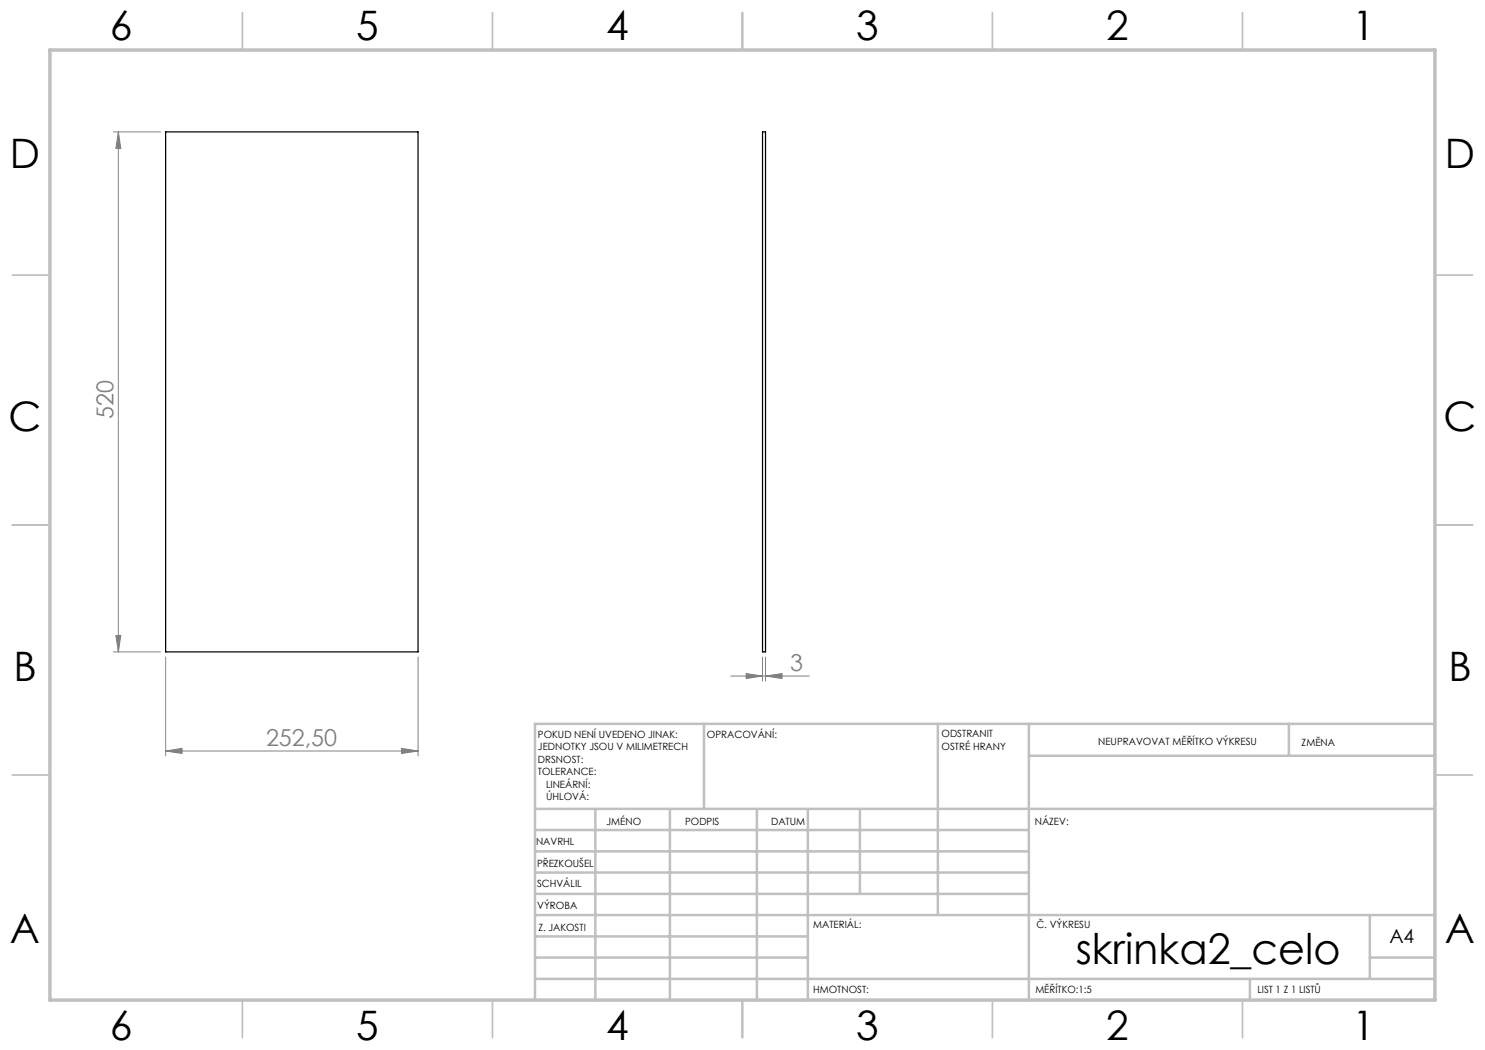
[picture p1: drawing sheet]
<svg xmlns="http://www.w3.org/2000/svg" width="297mm" height="210mm" viewBox="0 0 297 210" stroke-linecap="round" stroke-linejoin="round" font-family="sans-serif">
<g fill="none" stroke="#808080" stroke-width=".2">
<path d="M22.7 26.4h9.4M23.7 26.4l.5 3.3h-1zM23.7 26.4v104M22.7 130.4h9.4M23.2 127.1h1l-.5 3.3zM33.1 131.4v19.8M83.6 131.4v19.8M146.2 135.2h15.7M149.2 134.7l3.3 .5-3.3 .5zM152.5 131.4v4.8M153.1 135.2l3.3-.5v1zM153.1 131.4v4.8"/>
<path d="M33.1 150.2l3.3-.5v1zM33.1 150.2h50.5M80.3 149.7l3.3 .5-3.3 .5z"/>
</g>
<g fill="none" stroke="#c0c0c0" stroke-width=".35">
<path d="M48.5 2.5v7.5M98.5 2.5v7.5M148.5 2.5v7.5M198.5 2.5v7.5M248.5 2.5v7.5M2.5 55h7.5M287 55h7.5M2.5 105h7.5M287 105h7.5M2.5 155h7.5M287 155h7.5M48.5 200v7.5"/>
<path d="M98.5 200v7.5M148.5 200v7.5M198.5 200v7.5M248.5 200v7.5"/>
</g>
<g fill="none" stroke="#c0c0c0" stroke-width=".5">
<path d="M140.8 144.8v17M187.6 144.8v38.2M205.8 144.8v55.2M205.8 151.2h81.2M257.8 144.8v6.4M287 144.8h-180v55.2M107 161.8h180M107 178.8h98.8M107 174.5h98.8M107 170.3h98.8M107 166h98.8M119.1 161.8v38.2"/>
<path d="M134 161.8v38.2M151.4 161.8v38.2M161.6 161.8v38.2M172 161.8v17M107 195.8h180M107 191.5h54.6M107 187.3h54.6M107 183h180M250 195.8v4.2M274 191.5h13M274 183v12.8"/>
</g>
<path d="M10 10h277v190h-277z" fill="none" stroke="#c0c0c0" stroke-width=".7"/>
<g fill="#808080">
<path d="M33.1 150.2l3.3-.5v1zM80.3 149.7l3.3 .5-3.3 .5zM149.2 134.7l3.3 .5-3.3 .5zM153.1 135.2l3.3-.5v1z"/>
<path d="M23.7 26.4l.5 3.3h-1zM23.2 127.1h1l-.5 3.3z"/>
</g>
<path d="M33.1 26.4h50.5v104h-50.5zM152.5 26.4h.6v104h-.6z" fill="none" stroke="#000" stroke-width=".25"/>
<text font-size="8.5" x="215.1" y="192.7">skrinka2_celo</text>
<g font-size="8.1">
<text x="22" y="8">6</text>
<text x="71.2" y="8">5</text>
<text x="121.2" y="8">4</text>
<text x="171.3" y="8">3</text>
<text x="221.3" y="8">2</text>
<text x="270.5" y="8">1</text>
<text x="2" y="33.6">D</text>
<text x="289" y="33.6">D</text>
<text x="1.7" y="86.1">C</text>
<text x="288.7" y="86.1">C</text>
<text x="2.7" y="136.1">B</text>
<text x="289.7" y="136.1">B</text>
<text x="2" y="188.6">A</text>
<text x="289" y="188.6">A</text>
<text x="22" y="208">6</text>
<text x="71.2" y="208">5</text>
<text x="121.2" y="208">4</text>
<text x="171.3" y="208">3</text>
<text x="221.3" y="208">2</text>
<text x="270.5" y="208">1</text>
</g>
<g font-size="4.7" fill="#808080">
<text x="22.7" y="83.7" transform="rotate(-90 22.7 83.7)">520</text>
<text x="158" y="134.2">3</text>
<text x="53.2" y="149.2">252,50</text>
</g>
<text font-size="3.9" x="277.9" y="188.5">A4</text>
<g font-size="2">
<text x="107.6" y="147.6">POKUD NENÍ UVEDENO JINAK:</text>
<text x="141.4" y="147.6">OPRACOVÁNÍ:</text>
<text x="188.3" y="147.5">ODSTRANIT</text>
<text x="188.3" y="150">OSTRÉ HRANY</text>
<text x="219.6" y="149">NEUPRAVOVAT MĚŘÍTKO VÝKRESU</text>
<text x="260.3" y="149.2">ZMĚNA</text>
<text x="107.6" y="150.1">JEDNOTKY JSOU V MILIMETRECH</text>
<text x="107.6" y="152.6">DRSNOST:</text>
<text x="107.6" y="155.1">TOLERANCE:</text>
<text x="109.2" y="157.6">LINEÁRNÍ:</text>
<text x="109.2" y="160.1">ÚHLOVÁ:</text>
<text x="121.3" y="165">JMÉNO</text>
<text x="137" y="164.9">PODPIS</text>
<text x="154.2" y="164.9">DATUM</text>
<text x="207" y="164.9">NÁZEV:</text>
<text x="107.2" y="169.1">NAVRHL</text>
<text x="107.4" y="173.3">PŘEZKOUŠEL</text>
<text x="107.4" y="177.4">SCHVÁLIL</text>
<text x="107.5" y="181.8">VÝROBA</text>
<text x="162.6" y="185.5">MATERIÁL:</text>
<text x="207.3" y="185.5">Č. VÝKRESU</text>
<text x="107.7" y="186.1">Z. JAKOSTI</text>
<text x="162.6" y="198.5">HMOTNOST:</text>
<text x="207.1" y="198.6">MĚŘÍTKO:1:5</text>
<text x="251.5" y="198.6">LIST 1 Z 1 LISTŮ</text>
</g>
</svg>
